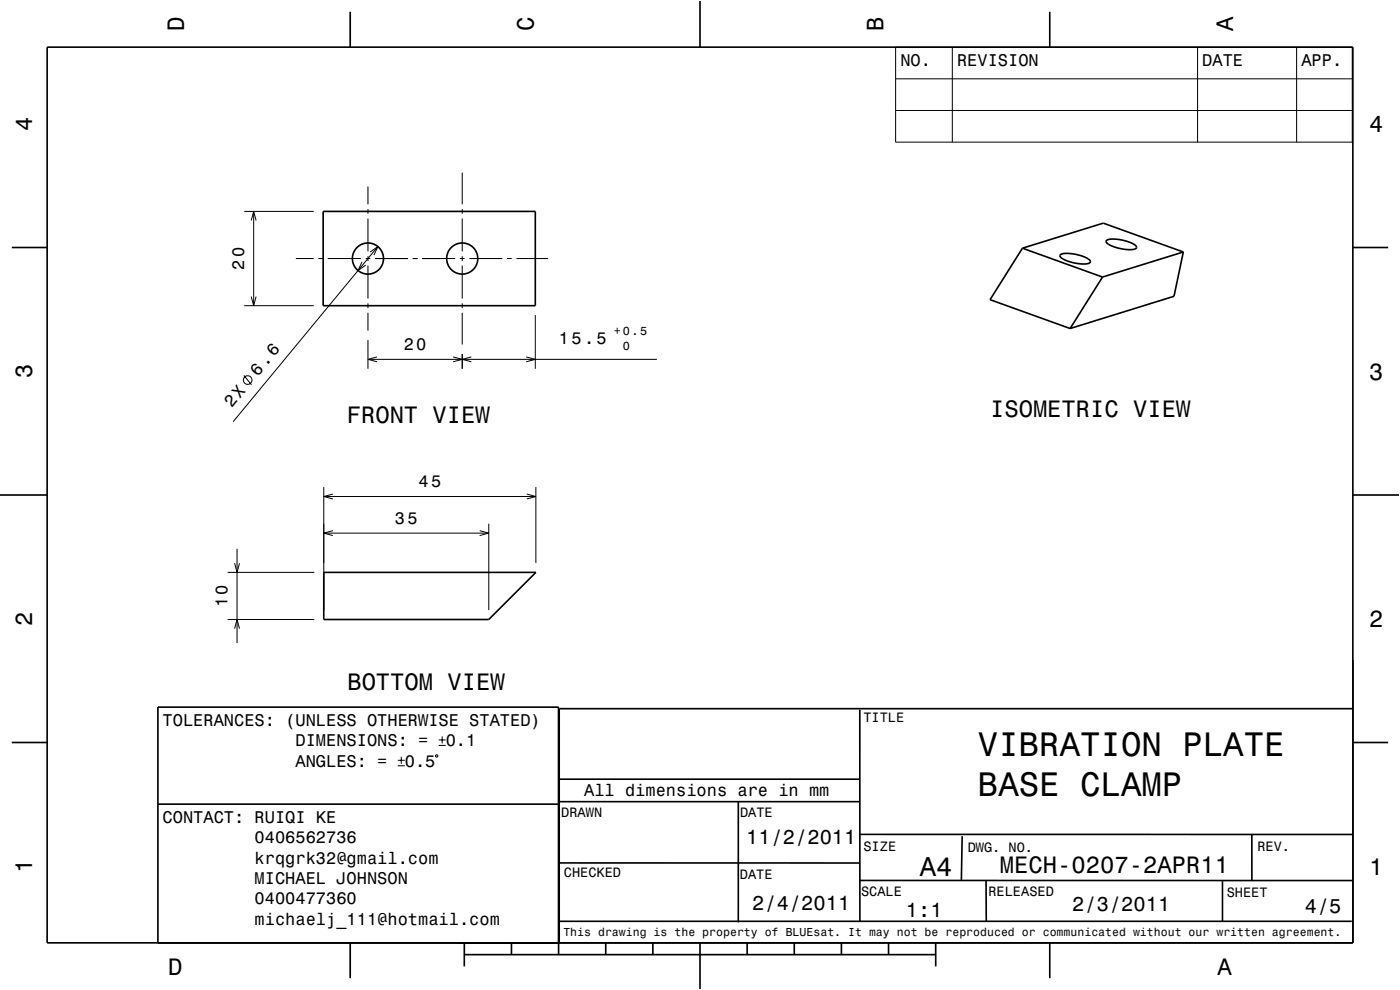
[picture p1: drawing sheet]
<svg xmlns="http://www.w3.org/2000/svg" width="297mm" height="210mm" viewBox="0 0 297 210" stroke-linecap="round" stroke-linejoin="round" font-family="sans-serif">
<g fill="none" stroke="#000" stroke-width=".21">
<path d="M190 10h96.9v20.2h-96.9zM190 16.7h96.9M202 10v20.2M254.1 10v20.2M275.1 10v20.2M78.1 39.5v3.8M98.1 36.6v6.7M190 23.4h96.9M51.8 44.8h14.8M53.3 46.8l.5-2 .5 2M53.8 44.8v20M62.8 54.8h3.8"/>
<path d="M67.6 54.8h1M69.6 54.8h7M76.8 55.6l-.8 1.8 1.6-1.2M77.6 54.8h1M78.1 44.3v1M78.1 46.3v7M78.1 54.3v1M78.1 56.3v7M78.5 53.5l1.7-1.2-.9 1.8M79.6 54.8h7M80.2 52.3l-30.7 37.1M87.6 54.8h1"/>
<path d="M89.6 54.8h7M97.6 54.8h1M98.1 44.3v1M98.1 46.3v7M98.1 54.3v1M98.1 56.3v7M99.6 54.8h7M107.6 54.8h1M109.6 54.8h6.7M51.7 79.6l1.6 2M51.8 64.8h14.8M53.3 62.9l.5 1.9 .5-1.9"/>
<path d="M78.1 64.3v1M78.1 66.3v3.8M78.1 72.1v6.1M78.1 76.2h61.3M80 75.7l-1.9 .5 1.9 .5M96.1 75.7l2 .5-2 .5M98.1 64.3v1M98.1 66.3v6.8M98.1 75.1v3.1M100 75.7l-1.9 .5 1.9 .5M111.6 75.7l2 .5-2 .5M113.6 66.8v11.4"/>
<path d="M49.8 119.5l.5 1.9 .5-1.9M50.3 116.4v20M68.7 103.3v26.1M68.7 105.3h45M68.7 113.1h35M70.6 104.8l-1.9 .5 1.9 .5M70.6 112.6l-1.9 .5 1.9 .5M101.8 112.6l1.9 .5-1.9 .5M103.7 111.1v18.3M111.8 104.8l1.9 .5-1.9 .5M113.7 103.3v16.1M48.3 131.4h18.4"/>
<path d="M48.3 121.4h18.4M49.8 133.3l.5-1.9 .5 1.9M93.1 158.1h1.5M93.1 157h1.5M93.8 156.2v1.5M84.4 162.4h1.5M84.4 161.3h1.5M85.1 160.5v1.5M92.4 160.3l.3-.2 .2 .3-.3 .2z"/>
<circle cx="52.5" cy="80.6" r=".92"/>
</g>
<g fill="none" stroke="#000" stroke-width=".35">
<path d="M10 10h277v190h-277zM74.3 2.5v7.5M148.5 0v10M222.7 2.5v7.5M2.5 52.5h7.5M68.6 44.8h45v20h-45zM216.9 52.6l17.2-5.3 16.9 6.2M216.9 52.6l17 6.2M216.9 52.6l-6.9 11 17 6.1M225 54a7.4 7.4 0 0 1 5.2 .6l.7 .3a.55 .55 0 0 1 .4 .7 .55 .55 0 0 1-.7 .4 8.1 8.1 0 0 1-5.7-1.6zM233.9 58.8l-6.9 10.9M234.8 51a7.4 7.4 0 0 1 5.2 .5l.7 .4a.54 .54 0 0 1 .4 .7 .54 .54 0 0 1-.7 .3 8.1 8.1 0 0 1-5.7-1.5z"/>
<path d="M251 53.5l-17.1 5.3M251 53.5l-1.9 9.4-22.1 6.8M287 52.5h7.5M0 105h10M287 105h10M68.7 121.4h45l-10 10h-35zM2.5 157.5h7.5M118.6 150.3v49.6M118.8 150.3h168.2M182.4 150.5v44.9M287 157.5h7.5M33.5 170.6h85"/>
<path d="M118.5 170h63.8M118.7 165.3h63.6M156.6 170.1v25.6M182.5 177h104.5M204.1 177.4l-.2 9.3M265.6 177.1v9.7M118.5 195.4h168.3M118.8 183l63.5 .1M182.4 186.8h104.5M209.2 186.7v8.7M259.3 186.9v8.5M74.3 200v7.5"/>
<path d="M98.5 202.5h100M98.5 200v5M108.5 200v2.5M118.5 200h-85v-50h85v52.5M128.5 200v2.5M138.5 200v2.5M148.5 200v10M158.5 200v2.5M168.5 200v2.5M178.5 200v2.5M188.5 200v2.5M198.5 200v5"/>
<path d="M222.7 200v7.5"/>
<circle cx="78.1" cy="54.8" r="3.3"/>
<circle cx="98.1" cy="54.8" r="3.3"/>
</g>
<path d="M0 0h297v210h-297" fill="none" stroke="#fff" stroke-width=".21"/>
<g font-size="7.2">
<text x="207.5" y="160.3">VIBRATION PLATE</text>
<text x="207.5" y="168.9">BASE CLAMP</text>
</g>
<text font-size="5.8" x="195.1" y="185.9">A4</text>
<g font-size="5">
<text x="39" y="6.5" transform="rotate(-90 39 6.5)">D</text>
<text x="113.2" y="6.5" transform="rotate(-90 113.2 6.5)">C</text>
<text x="187.4" y="6.5" transform="rotate(-90 187.4 6.5)">B</text>
<text x="261.6" y="6.5" transform="rotate(-90 261.6 6.5)">A</text>
<text x="6.8" y="27.8" transform="rotate(-90 6.8 27.8)">4</text>
<text x="290.5" y="28.1">4</text>
<text x="6.8" y="80.3" transform="rotate(-90 6.8 80.3)">3</text>
<text x="290.5" y="80.6">3</text>
<text x="73.6" y="89.7">FRONT VIEW</text>
<text x="210" y="88.4">ISOMETRIC VIEW</text>
<text x="6.8" y="132.8" transform="rotate(-90 6.8 132.8)">2</text>
<text x="290.5" y="133.1">2</text>
<text x="73.7" y="146.3">BOTTOM VIEW</text>
<text x="6.8" y="185.3" transform="rotate(-90 6.8 185.3)">1</text>
<text x="212.1" y="185.1">MECH-0207-2APR11</text>
<text x="290.5" y="185.6">1</text>
<text x="35.7" y="206.8">D</text>
<text x="258.3" y="206.8">A</text>
</g>
<g font-size="4.3">
<text x="158.3" y="179">11/2/2011</text>
<text x="159.6" y="193">2/4/2011</text>
<text x="192.2" y="194.6">1:1</text>
<text x="227.5" y="193.3">2/3/2011</text>
<text x="276.8" y="193.7">4/5</text>
</g>
<g font-size="3.6">
<text x="191" y="14">NO.</text>
<text x="203" y="14">REVISION</text>
<text x="255.1" y="14">DATE</text>
<text x="276.1" y="14">APP.</text>
<text x="51.8" y="57.3" transform="rotate(-90 51.8 57.3)">20</text>
<text x="85.6" y="74.2">20</text>
<text x="118.6" y="73">15.5</text>
<text x="54.7" y="79.9" transform="rotate(-50 54.7 79.9)">6.6</text>
<text x="49.2" y="86.6" transform="rotate(-50 49.2 86.6)">2X</text>
<text x="88.8" y="103.3">45</text>
<text x="83.8" y="111.1">35</text>
<text x="48.3" y="128.8" transform="rotate(-90 48.3 128.8)">10</text>
<text x="34.5" y="154">TOLERANCES: (UNLESS OTHERWISE STATED)</text>
<text x="62.7" y="158.3">DIMENSIONS: =</text>
<text x="94.6" y="158.3">0.1</text>
<text x="62.7" y="162.6">ANGLES: =</text>
<text x="85.9" y="162.6">0.5</text>
<text x="123.9" y="168.9">All dimensions are in mm</text>
<text x="34.5" y="174.5">CONTACT: RUIQI KE</text>
<text x="54" y="178.9">0406562736</text>
<text x="54" y="183.2">krqgrk32@gmail.com</text>
<text x="54" y="187.5">MICHAEL JOHNSON</text>
<text x="54" y="191.8">0400477360</text>
<text x="54" y="196.1">michaelj_111@hotmail.com</text>
</g>
<g font-size="2.9">
<text x="183.2" y="153.2">TITLE</text>
<text x="119.1" y="173.3">DRAWN</text>
<text x="157" y="173.3">DATE</text>
<text x="183.2" y="180.5">SIZE</text>
<text x="205.3" y="180.7">DWG. NO.</text>
<text x="266.7" y="180.5">REV.</text>
<text x="119.6" y="186.1">CHECKED</text>
<text x="157" y="186.5">DATE</text>
<text x="182.7" y="190">SCALE</text>
<text x="209.7" y="190.1">RELEASED</text>
<text x="260.2" y="190.2">SHEET</text>
</g>
<g font-size="2.5">
<text x="130.2" y="71">+0.5</text>
<text x="132.1" y="74.2">0</text>
</g>
<text font-size="2.4" x="119.5" y="198.6">This drawing is the property of BLUEsat. It may not be reproduced or communicated without our written agreement.</text>
</svg>
